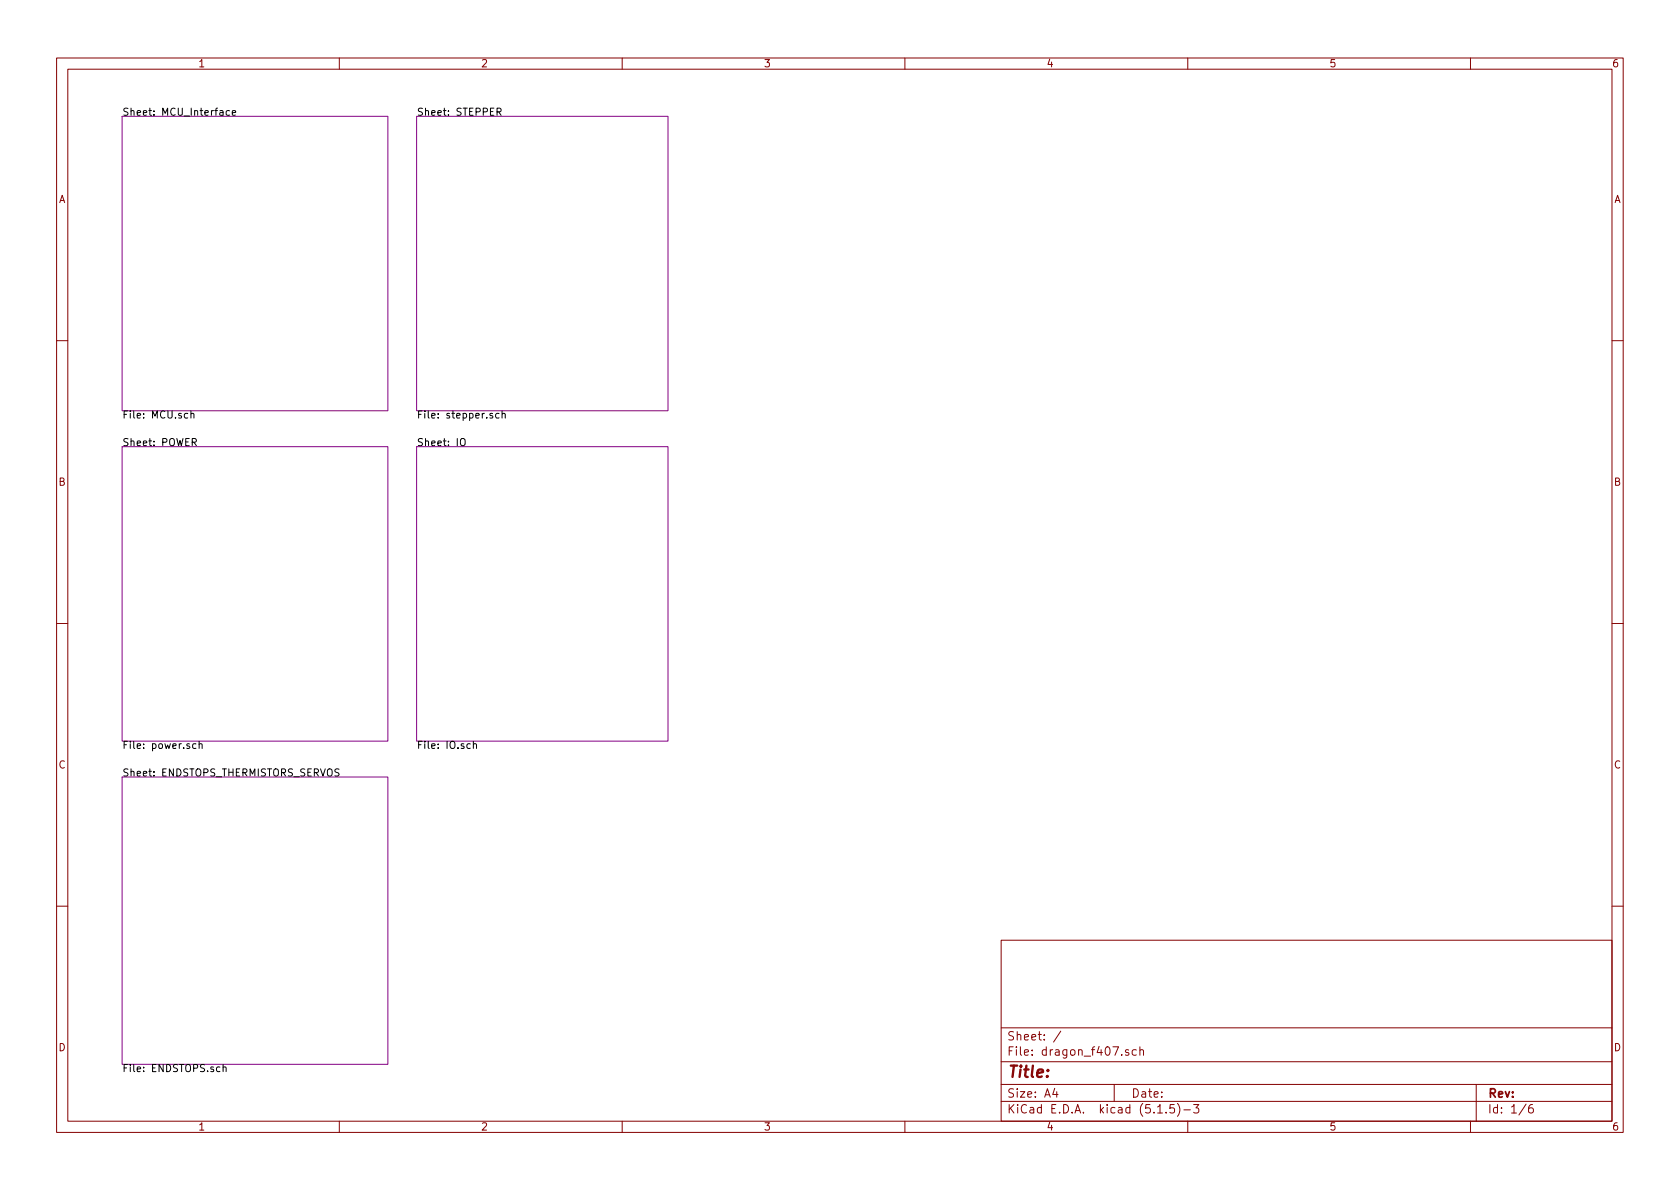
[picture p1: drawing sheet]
<svg xmlns="http://www.w3.org/2000/svg" width="297mm" height="210mm" viewBox="0 0 297 210" stroke-linecap="round" stroke-linejoin="round" font-family="sans-serif">
<g fill="none" stroke="#840000" stroke-width=".18">
<path d="M10 10.3h277v189.9h-277zM12 12.2h273v186.1h-273zM60 10.3v1.9M110 10.3v1.9M160 10.3v1.9M210 10.3v1.9M260 10.3v1.9M10 60.2h2M285 60.2h2M10 110.3h2M285 110.3h2M10 160.2h2"/>
<path d="M177 166.3h108v32h-108zM285 160.2h2M60 198.3v1.9M110 198.3v1.9M160 198.3v1.9M177 194.8h108M177 191.8h108M177 187.8h108M177 181.8h108M186.5 192.5l-.4 1h1M186.8 193v1M187.6 182.3l-1.3 2"/>
<path d="M197 191.8v3M199.5 185.7l-.3-.1-.2 .2 .1 .2 .4 .2v.3h-.5M200.9 185.7l-.4-.1-.3 .3 .1 .6 .2 .1 .4-.1M201.5 185.7l.3-.1 .3 .1 .1 .9M201.5 185.1v1.5M204.7 196.8h.8M206.2 196.7v.1M207.6 195.3h-.7l-.1 .7 .2-.1 .5 .1 .2 .2-.1 .5-.2 .1-.6-.1M208.2 195.1a1.71 1.71 0 0 1 0 2.3M209.3 196.3h1.2M210 198.3v1.9M211 195.3h1l-.5 .6 .4 .1v.7l-.2 .1-.7-.1"/>
<path d="M260 198.3v1.9M261 191.8v6.5M269.8 195.2l-1.2 2M271 195.3a.62 .62 0 0 0-.7 .7v.7l.3 .1 .4-.1 .1-.5-.1-.2-.4-.1-.3 .3"/>
</g>
<path d="M21.6 20.6h47v52h-47zM73.7 20.6h44.4v52h-44.4zM21.6 79h47v52.1h-47zM73.7 79h44.4v52.1h-44.4zM21.6 137.4h47v50.8h-47z" fill="none" stroke="#840084" stroke-width=".18"/>
<g fill="none" stroke="#000" stroke-width=".18">
<path d="M40.6 19.6h-.4l-.2 .2 .1 .5h.5M41.1 20l.6-.1-.1-.3h-.4l-.1 .1v.6h.5M87.9 19.8l.6-.1v-.5l-.1-.1h-.5v1.3M88.2 19.8l.4 .6M33.8 73.2l.1-.1h.3l.1 .8M33.8 72.7v1.2M34 78.2h.6l.1-.2-.1-.3-.1-.2h-.5v1.3M34.3 78.2l.4 .6M81.5 77.7a.45 .45 0 0 1 .7 0 .88 .88 0 0 1-.3 1.1h-.3a1.07 1.07 0 0 1-.1-1.1zM87.1 73.1h-.3l-.2 .2 .1 .2 .4 .1v.3h-.5M88.2 73.1h-.3l-.3 .2 .2 .6h.4M88.8 73.2l.2-.1h.3v.8"/>
<path d="M88.8 72.7v1.2M34.6 131.6l-.3-.1-.2 .2 .1 .6h.4M35.2 131.6l.2-.1 .3 .1v.8M35.2 131.1v1.3M59.9 136h-.4l-.2 .1v.3l.5 .3 .1 .3-.2 .2h-.5M83.2 131.6l-.4-.1-.3 .2 .2 .6h.5M83.7 131.6l.2-.1 .3 .1 .1 .8M83.7 131.1v1.3M39.4 188.8l.2-.1h.3l.1 .8M39.4 188.2v1.3"/>
</g>
<text font-size="2.8" fill="#840000" x="178" y="190.5">Title:</text>
<g font-size="2.1" fill="#840000">
<text x="178" y="184">Sheet: /</text>
<text x="178" y="186.7">File: dragon_f407.sch</text>
<text x="178" y="196.9">KiCad E.D.A. kicad (5.1.5)-3</text>
<text x="178" y="194.1">Size: A4</text>
<text x="200" y="194.1">Date:</text>
<text x="263" y="194.1">Rev:</text>
<text x="263" y="196.9">Id: 1/6</text>
</g>
<g font-size="1.8" fill="#840000">
<text x="35" y="11.9">1</text>
<text x="85" y="11.9">2</text>
<text x="135" y="11.9">3</text>
<text x="185" y="11.9">4</text>
<text x="235" y="11.9">5</text>
<text x="285" y="11.9">6</text>
<text x="10.4" y="35.9">A</text>
<text x="285.4" y="35.9">A</text>
<text x="10.4" y="85.9">B</text>
<text x="285.4" y="85.9">B</text>
<text x="10.4" y="135.9">C</text>
<text x="285.4" y="135.9">C</text>
<text x="10.4" y="185.9">D</text>
<text x="285.4" y="185.9">D</text>
<text x="35" y="199.9">1</text>
<text x="85" y="199.9">2</text>
<text x="135" y="199.9">3</text>
<text x="185" y="199.9">4</text>
<text x="235" y="199.9">5</text>
<text x="285" y="199.9">6</text>
</g>
<g font-size="1.8">
<text x="21.6" y="20.5">Sheet: MCU_Interface</text>
<text x="73.7" y="20.5">Sheet: STEPPER</text>
<text x="21.6" y="74">File: MCU.sch</text>
<text x="73.7" y="74">File: stepper.sch</text>
<text x="21.6" y="78.9">Sheet: POWER</text>
<text x="73.7" y="78.9">Sheet: IO</text>
<text x="21.6" y="132.4">File: power.sch</text>
<text x="21.6" y="137.3">Sheet: ENDSTOPS_THERMISTORS_SERVOS</text>
<text x="73.7" y="132.4">File: IO.sch</text>
<text x="21.6" y="189.6">File: ENDSTOPS.sch</text>
</g>
</svg>
